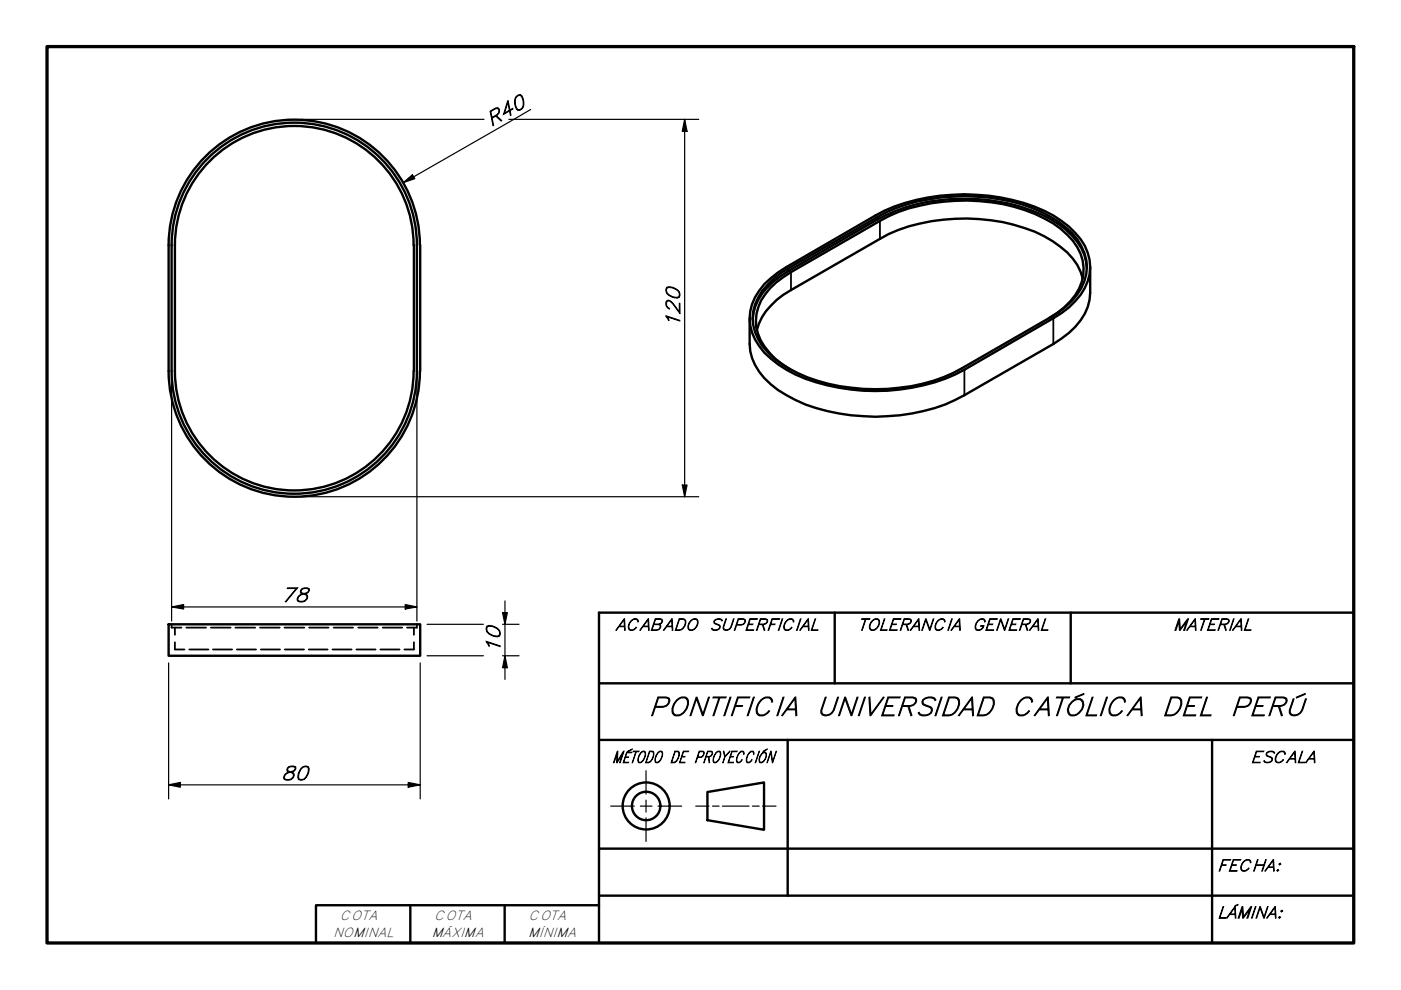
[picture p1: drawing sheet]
<svg xmlns="http://www.w3.org/2000/svg" width="297mm" height="210mm" viewBox="0 0 297 210" stroke-linecap="round" stroke-linejoin="round" font-family="sans-serif">
<!-- layer: Hidden (ISO) -->
<g fill="none" stroke="#000" stroke-width=".38">
<path d="M36.4 132.8v.3h2.1M36.4 132.4v.2M37.1 133.1v1.5M37.1 136.2v1.5h2M39.5 133.1h4.2M40.1 137.7h4.1M44.7 133.1h4.2M45.1 137.7h4.1M49.9 133.1h4.2M50.2 137.7h4.1M55.1 133.1h4.2M55.3 137.7h4.1"/>
<path d="M60.3 133.1h4.2M60.4 137.7h4.1M65.5 137.7h4M65.5 133.1h4.2M70.5 137.7h4M70.7 133.1h4.2M75.6 137.7h4M75.9 133.1h4.2M80.6 137.7h4.1M81.2 133.1h4.1M87.8 133.1v1.5M87.8 136.2v1.5h-2.1"/>
<path d="M88.4 132.4v.2M88.4 132.8v.3h-2.1"/>
</g>
<!-- layer: Visible (ISO) -->
<path d="M44.7 33a26 26 0 0 1 28.1-4.8 26 26 0 0 1 15.6 23.8v26.7a26 26 0 0 1-26 26 26 26 0 0 1-26-26v-26.7a25.9 25.9 0 0 1 8.3-19zM87.7 52a25.3 25.3 0 0 0-25.3-25.3 25.3 25.3 0 0 0-25.3 25.3v26.7a25.3 25.3 0 0 0 25.3 25.3 25.3 25.3 0 0 0 25.3-25.3M87.8 52v26.6M89 52a26.6 26.6 0 0 0-26.6-26.6 26.6 26.6 0 0 0-26.6 26.6v26.7a26.6 26.6 0 0 0 26.6 26.6 26.6 26.6 0 0 0 26.6-26.6M89.1 52v26.6M164 59.2l1.5-1.3 1.7-1 18.9-10.9a37.2 37.2 0 0 1 20.9-4.3 32.1 32.1 0 0 1 19.1 6.6 10.1 10.1 0 0 1 3.2 12.7 15.7 15.7 0 0 1-6.5 6.2l-18.8 10.9a39.3 39.3 0 0 1-25.9 3.8 30.6 30.6 0 0 1-14.1-6 11 11 0 0 1-4.3-9.9 12.1 12.1 0 0 1 4.3-6.8zM229.6 59a13.2 13.2 0 0 0-6.4-7.8 35.7 35.7 0 0 0-18.2-4.9 37 37 0 0 0-18.4 4.3l-18.9 10.9a14.8 14.8 0 0 0-7.2 8.4M230.4 56.9a11.2 11.2 0 0 0-4.5-8.3 32.4 32.4 0 0 0-16.6-6.2 39.2 39.2 0 0 0-23.2 4.1l-18.9 10.9a15.3 15.3 0 0 0-7.1 7.5l-.5 2.9M231.1 56.6v5.5a11.3 11.3 0 0 1-4.5 8.5l-3.3 2.3-18.8 10.9a39 39 0 0 1-21.5 4.4 35.2 35.2 0 0 1-18-5.5 12.7 12.7 0 0 1-6.1-9.8v-5.4M162.1 60.2l2.9-2.4 1.8-1.2 18.8-10.9a39.5 39.5 0 0 1 21.5-4.4 34.7 34.7 0 0 1 17.9 5.5 12.5 12.5 0 0 1 6.1 9.8 11.6 11.6 0 0 1-4.5 8.6l-3.3 2.3-18.8 10.9a42 42 0 0 1-35.8 1 18.9 18.9 0 0 1-8.6-7.4 9.4 9.4 0 0 1 .9-10.4zM222.4 67.5a14.5 14.5 0 0 0 7-7.8 9.5 9.5 0 0 0-3.1-9.9 27 27 0 0 0-13.6-6.5 41.3 41.3 0 0 0-24.2 2.5l-20.8 11.9a14.4 14.4 0 0 0-6.9 7.4 9 9 0 0 0 2.3 9.7l1.2 1.2 3.1 2.3M35.8 132.4h53.3v6.6h-53.3z" fill="none" stroke="#000" stroke-width=".51"/>
<!-- layer: Visible Narrow (ISO) -->
<path d="M167.2 56.9v.5M167.7 57.7v3.8M186.1 46v.5M186.6 46.8v3.8M204.5 78.4v5.4M223.3 67.5v5.4" fill="none" stroke="#000" stroke-width=".38"/>
<!-- layer: Border (ISO) -->
<path d="M10 9.9h277v190h-277z" fill="none" stroke="#000" stroke-width=".7"/>
<!-- layer: Title (ISO) -->
<g fill="none" stroke="#000" stroke-width=".51">
<path d="M177 129.9v15M227 129.9v15M287 129.9h-160v70M127 156.9h160M127 144.9h160M167 156.9v33M257 156.9v43M127 179.9h160M150 167.9l12-2v10l-12-2zM87 191.9v8M107 191.9v8M127 191.9h-60v8"/>
<path d="M127 189.9h160"/>
<circle cx="137" cy="170.9" r="5"/>
<circle cx="137" cy="170.9" r="3"/>
</g>
<path d="M129.5 170.9h5M135.8 170.9h2.4M137 163.4v5M137 169.6v2.6M137 173.4v5M139.5 170.9h5M147.5 170.9h2.8M151.1 170.9h1.4M153.2 170.9h5.6M159.5 170.9h1.5M161.7 170.9h2.8" fill="none" stroke="#000" stroke-width=".25"/>
<!-- layer: Dimension (ISO) -->
<g fill="none" stroke="#000" stroke-width=".25">
<path d="M63.9 25.3h38.7M85.5 38.7l1.9-1.6 .5 .8zM107.9 25.3h40.2M112.5 23.2l-27 15.5M145.2 25.3l.5 2.5h-1zM145.2 25.3v80M36.4 80.2v51.5M88.4 80.2v51.5M63.9 105.3h84.2M144.7 102.8h1l-.5 2.5zM36.4 128.7l2.5-.5v.9zM36.4 128.7h52"/>
<path d="M85.9 128.2l2.5 .5-2.5 .4zM90.6 132.4h11.9M90.6 139h11.9M106.6 129.9h1l-.5 2.5zM106.6 132.4h3.4M106.6 139h3.4M107.1 139l.5 2.6h-1zM107.1 127.4v16.7M35.8 140.6v28.8M89.1 140.6v28.8M35.8 166.4l2.4-.5v1zM35.8 166.4h53.3"/>
<path d="M86.6 165.9l2.5 .5-2.5 .5z"/>
</g>
<path d="M85.5 38.7l1.9-1.6 .5 .8zM145.2 25.3l.5 2.5h-1zM144.7 102.8h1l-.5 2.5zM36.4 128.7l2.5-.5v.9zM85.9 128.2l2.5 .5-2.5 .4zM106.6 129.9h1l-.5 2.5zM107.1 139l.5 2.6h-1zM35.8 166.4l2.4-.5v1zM86.6 165.9l2.5 .5-2.5 .5z" fill="#000"/>
<g font-size="5.6">
<text x="137.5" y="151.7">PONTIFICIA UNIVERSIDAD CATÓLICA</text>
<text x="246.3" y="151.7">DEL PERÚ</text>
</g>
<g font-size="4.2">
<text x="104.1" y="26.9" transform="rotate(-30 104.1 26.9)">R40</text>
<text x="144.1" y="69.6" transform="rotate(-90 144.1 69.6)">120</text>
<text x="59.6" y="127.6">78</text>
<text x="106" y="138.6" transform="rotate(-90 106 138.6)">10</text>
<text x="59.6" y="165.4">80</text>
</g>
<g font-size="3.5">
<text x="130.5" y="133.6">ACABADO</text>
<text x="150.3" y="133.6">SUPERFICIAL</text>
<text x="181.8" y="133.6">TOLERANCIA</text>
<text x="206.1" y="133.6">GENERAL</text>
<text x="248.7" y="133.6">MATERIAL</text>
<text x="129.8" y="161.7">MÉTODO DE PROYECCIÓN</text>
<text x="265.1" y="161.7">ESCALA</text>
<text x="258.1" y="184.7">FECHA:</text>
<text x="258.1" y="194.7">LÁMINA:</text>
</g>
<g font-size="2.8">
<text x="72.1" y="195.1">COTA</text>
<text x="92.1" y="195.1">COTA</text>
<text x="112.1" y="195.1">COTA</text>
<text x="70.6" y="198.7">NOMINAL</text>
<text x="91.6" y="198.7">MÁXIMA</text>
<text x="112" y="198.7">MÍNIMA</text>
</g>
</svg>
